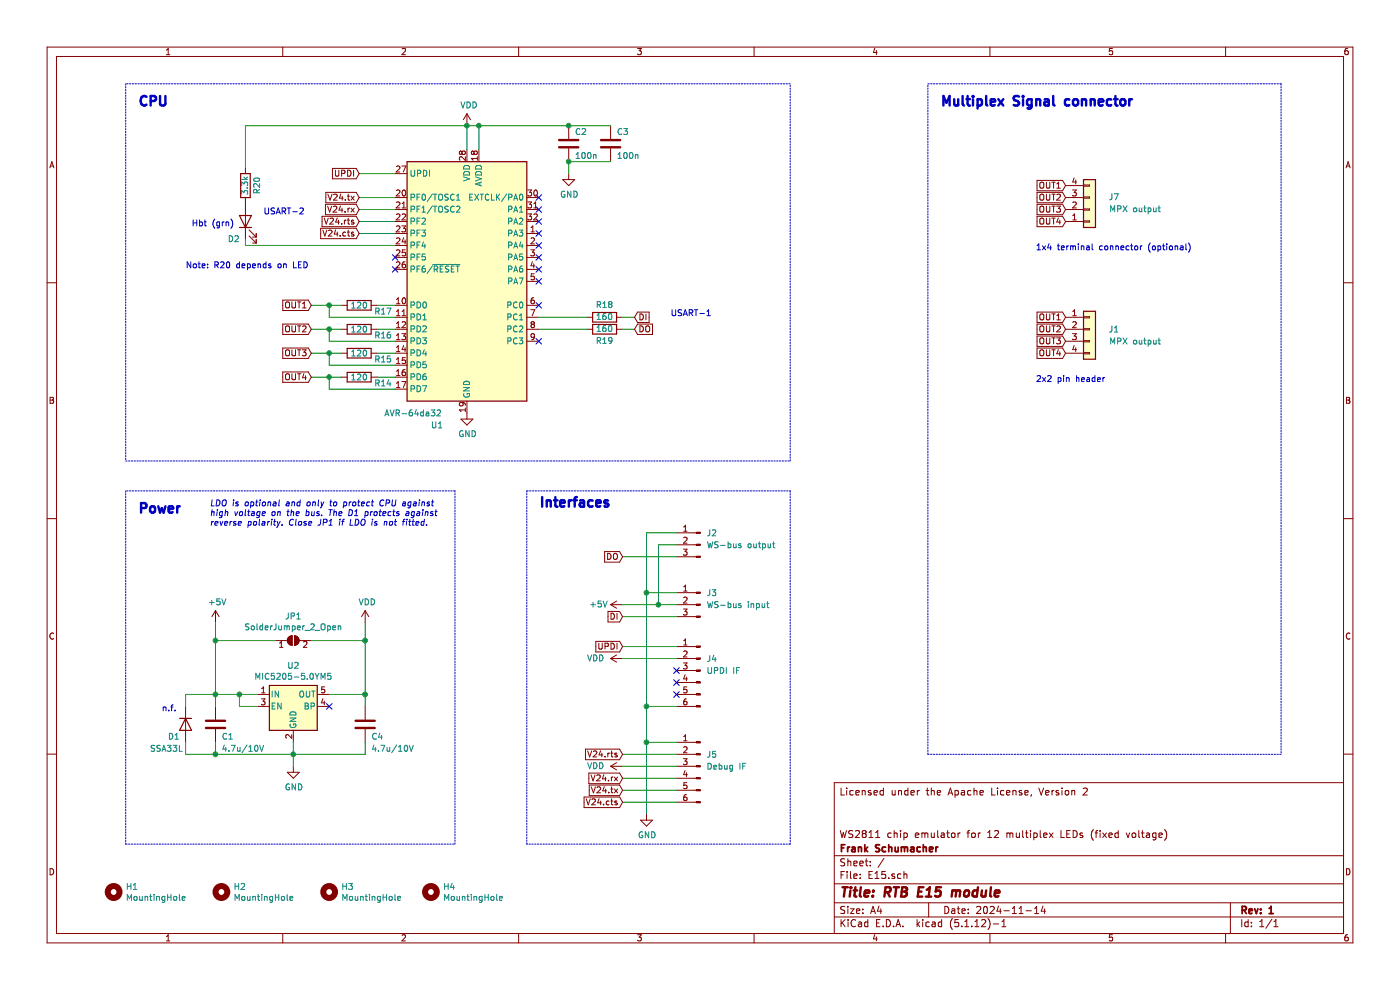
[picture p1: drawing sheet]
EESchema Schematic File Version 4
EELAYER 30 0
EELAYER END
$Descr A4 11693 8268
encoding utf-8
Sheet 1 1
Title "RTB E15 module"
Date "2024-11-14"
Rev "1"
Comp "Frank Schumacher"
Comment1 "WS2811 chip emulator for 12 multiplex LEDs (fixed voltage)"
Comment2 ""
Comment3 ""
Comment4 "Licensed under the Apache License, Version 2"
$EndDescr
$Comp
L MCU_Microchip_ATmega:ATmega4808-M U1
U 1 1
P 3900 2350
F 0 "U1" H 3650 1150 50  0000 C CNN
F 1 "AVR-64da32" H 3450 1250 50  0000 C CNN
F 2 "Package_DFN_QFN:QFN-32-1EP_5x5mm_P0.5mm_EP3.1x3.1mm" H 3900 2350 50  0001 C CIN
F 3 "http://ww1.microchip.com/downloads/en/DeviceDoc/40002017A.pdf" H 3900 2350 50  0001 C CNN
	1    3900 2350
	1    0    0    -1  
$EndComp
Wire Wire Line
	3300 1450 3000 1450
Text GLabel 3000 1450 0    50   Input ~ 0
UPDI
Wire Wire Line
	3900 1250 3900 1050
Wire Wire Line
	4000 1050 4000 1250
Text GLabel 8900 1850 0    50   Input ~ 0
OUT4
Text GLabel 8900 1750 0    50   Input ~ 0
OUT3
Text GLabel 8900 1650 0    50   Input ~ 0
OUT2
Text GLabel 8900 1550 0    50   Input ~ 0
OUT1
Text GLabel 2600 2550 0    50   Input ~ 0
OUT1
Text GLabel 2600 2750 0    50   Input ~ 0
OUT2
Text GLabel 2600 2950 0    50   Input ~ 0
OUT3
Text GLabel 2600 3150 0    50   Input ~ 0
OUT4
Wire Wire Line
	3300 1650 3000 1650
Wire Wire Line
	3000 1750 3300 1750
Wire Wire Line
	3000 1950 3300 1950
Text GLabel 3000 1650 0    50   Input ~ 0
V24.tx
Text GLabel 3000 1750 0    50   Input ~ 0
V24.rx
Text GLabel 3000 1950 0    50   Input ~ 0
V24.cts
$Comp
L Device:C C2
U 1 1
P 4750 1200
F 0 "C2" H 4800 1300 50  0000 L CNN
F 1 "100n" H 4800 1100 50  0000 L CNN
F 2 "Capacitor_SMD:C_0603_1608Metric" H 4788 1050 50  0001 C CNN
F 3 "~" H 4750 1200 50  0001 C CNN
	1    4750 1200
	1    0    0    -1  
$EndComp
Connection ~ 4000 1050
Wire Wire Line
	4000 1050 4750 1050
$Comp
L Device:C C3
U 1 1
P 5100 1200
F 0 "C3" H 5150 1300 50  0000 L CNN
F 1 "100n" H 5150 1100 50  0000 L CNN
F 2 "Capacitor_SMD:C_0603_1608Metric" H 5138 1050 50  0001 C CNN
F 3 "~" H 5100 1200 50  0001 C CNN
	1    5100 1200
	1    0    0    -1  
$EndComp
Wire Wire Line
	4750 1050 5100 1050
Connection ~ 4750 1050
Wire Wire Line
	4750 1350 5100 1350
$Comp
L power:GND #PWR0107
U 1 1
P 4750 1450
F 0 "#PWR0107" H 4750 1200 50  0001 C CNN
F 1 "GND" H 4755 1277 50  0000 C CNN
F 2 "" H 4750 1450 50  0001 C CNN
F 3 "" H 4750 1450 50  0001 C CNN
	1    4750 1450
	1    0    0    -1  
$EndComp
Connection ~ 4750 1350
$Comp
L Device:LED D2
U 1 1
P 2050 1850
F 0 "D2" V 1900 2000 50  0000 R CNN
F 1 "HBT(green)" V 2000 2300 50  0001 R CNN
F 2 "LED_SMD:LED_0603_1608Metric" H 2050 1850 50  0001 C CNN
F 3 "~" H 2050 1850 50  0001 C CNN
	1    2050 1850
	0    -1   -1   0   
$EndComp
Wire Wire Line
	2050 2000 2050 2050
Wire Wire Line
	2050 2050 3300 2050
$Comp
L Device:R R20
U 1 1
P 2050 1550
F 0 "R20" V 1950 1550 50  0000 C CNN
F 1 "3.3k" V 2050 1550 50  0000 C CNN
F 2 "Resistor_SMD:R_0603_1608Metric" V 1980 1550 50  0001 C CNN
F 3 "~" H 2050 1550 50  0001 C CNN
	1    2050 1550
	-1   0    0    1   
$EndComp
Wire Wire Line
	2050 1050 3900 1050
Connection ~ 3900 1050
$Comp
L power:GND #PWR0108
U 1 1
P 3900 3450
F 0 "#PWR0108" H 3900 3200 50  0001 C CNN
F 1 "GND" H 3905 3277 50  0000 C CNN
F 2 "" H 3900 3450 50  0001 C CNN
F 3 "" H 3900 3450 50  0001 C CNN
	1    3900 3450
	1    0    0    -1  
$EndComp
$Comp
L Connector_Generic:Conn_01x04 J7
U 1 1
P 9100 1750
F 0 "J7" H 9350 1650 50  0000 R CNN
F 1 "MPX output" H 9700 1750 50  0000 R CNN
F 2 "RTB_parts:1725672" H 9100 1750 50  0001 C CNN
F 3 "~" H 9100 1750 50  0001 C CNN
	1    9100 1750
	1    0    0    1   
$EndComp
Wire Wire Line
	4500 2650 4900 2650
$Comp
L power:VDD #PWR0103
U 1 1
P 3900 1050
F 0 "#PWR0103" H 3900 900 50  0001 C CNN
F 1 "VDD" H 3917 1223 50  0000 C CNN
F 2 "" H 3900 1050 50  0001 C CNN
F 3 "" H 3900 1050 50  0001 C CNN
	1    3900 1050
	1    0    0    -1  
$EndComp
Wire Wire Line
	3900 1050 4000 1050
$Comp
L Device:R R18
U 1 1
P 5050 2650
F 0 "R18" V 5150 2650 50  0000 C CNN
F 1 "160" V 5050 2650 50  0000 C CNN
F 2 "Resistor_SMD:R_0603_1608Metric" V 4980 2650 50  0001 C CNN
F 3 "~" H 5050 2650 50  0001 C CNN
	1    5050 2650
	0    -1   -1   0   
$EndComp
Text GLabel 5300 2650 2    50   Input ~ 0
DI
$Comp
L Device:R R19
U 1 1
P 5050 2750
F 0 "R19" V 4950 2750 50  0000 C CNN
F 1 "160" V 5050 2750 50  0000 C CNN
F 2 "Resistor_SMD:R_0603_1608Metric" V 4980 2750 50  0001 C CNN
F 3 "~" H 5050 2750 50  0001 C CNN
	1    5050 2750
	0    -1   -1   0   
$EndComp
Text GLabel 5300 2750 2    50   Input ~ 0
DO
Text GLabel 3000 1850 0    50   Input ~ 0
V24.rts
Wire Wire Line
	3300 1850 3000 1850
Text Notes 5600 2650 0    50   ~ 0
USART-1
Text Notes 2200 1800 0    50   ~ 0
USART-2
Wire Notes Line
	7750 700  10700 700 
Wire Notes Line
	10700 700  10700 6300
Wire Notes Line
	10700 6300 7750 6300
Wire Notes Line
	7750 6300 7750 700 
Connection ~ 5500 5050
Wire Wire Line
	5500 5050 5200 5050
Connection ~ 5400 5900
Connection ~ 5400 4950
Wire Wire Line
	5400 4950 5400 5900
$Comp
L power:+5V #PWR0118
U 1 1
P 1800 5200
F 0 "#PWR0118" H 1800 5050 50  0001 C CNN
F 1 "+5V" H 1815 5373 50  0000 C CNN
F 2 "" H 1800 5200 50  0001 C CNN
F 3 "" H 1800 5200 50  0001 C CNN
	1    1800 5200
	1    0    0    -1  
$EndComp
$Comp
L power:VDD #PWR0105
U 1 1
P 5200 6400
F 0 "#PWR0105" H 5200 6250 50  0001 C CNN
F 1 "VDD" V 5200 6550 50  0000 L CNN
F 2 "" H 5200 6400 50  0001 C CNN
F 3 "" H 5200 6400 50  0001 C CNN
	1    5200 6400
	0    -1   -1   0   
$EndComp
$Comp
L power:VDD #PWR0104
U 1 1
P 5200 5500
F 0 "#PWR0104" H 5200 5350 50  0001 C CNN
F 1 "VDD" V 5200 5650 50  0000 L CNN
F 2 "" H 5200 5500 50  0001 C CNN
F 3 "" H 5200 5500 50  0001 C CNN
	1    5200 5500
	0    -1   -1   0   
$EndComp
$Comp
L power:VDD #PWR0102
U 1 1
P 3050 5200
F 0 "#PWR0102" H 3050 5050 50  0001 C CNN
F 1 "VDD" H 3067 5373 50  0000 C CNN
F 2 "" H 3050 5200 50  0001 C CNN
F 3 "" H 3050 5200 50  0001 C CNN
	1    3050 5200
	1    0    0    -1  
$EndComp
Wire Wire Line
	5200 5150 5650 5150
Text GLabel 5200 4650 0    50   Input ~ 0
DO
Wire Wire Line
	5650 4650 5200 4650
Wire Wire Line
	5400 4450 5400 4950
Text GLabel 5200 6700 0    50   Input ~ 0
V24.cts
$Comp
L power:GND #PWR0101
U 1 1
P 5400 6800
F 0 "#PWR0101" H 5400 6550 50  0001 C CNN
F 1 "GND" H 5405 6627 50  0000 C CNN
F 2 "" H 5400 6800 50  0001 C CNN
F 3 "" H 5400 6800 50  0001 C CNN
	1    5400 6800
	1    0    0    -1  
$EndComp
Wire Wire Line
	5400 6200 5400 6800
Wire Wire Line
	5650 6700 5200 6700
Wire Wire Line
	5400 5900 5400 6200
$Comp
L Connector:Conn_01x03_Male J2
U 1 1
P 5850 4550
F 0 "J2" H 5800 4650 50  0000 R CNN
F 1 "WS-bus output" H 5800 4550 50  0000 R CNN
F 2 "Connector_PinHeader_2.54mm:PinHeader_1x03_P2.54mm_Vertical" H 5850 4550 50  0001 C CNN
F 3 "~" H 5850 4550 50  0001 C CNN
	1    5850 4550
	-1   0    0    -1  
$EndComp
$Comp
L Connector:Conn_01x03_Male J3
U 1 1
P 5850 5050
F 0 "J3" H 5800 5150 50  0000 R CNN
F 1 "WS-bus input" H 5800 5050 50  0000 R CNN
F 2 "Connector_PinHeader_2.54mm:PinHeader_1x03_P2.54mm_Vertical" H 5850 5050 50  0001 C CNN
F 3 "~" H 5850 5050 50  0001 C CNN
	1    5850 5050
	-1   0    0    -1  
$EndComp
Wire Wire Line
	5650 6300 5200 6300
Wire Wire Line
	5650 6500 5200 6500
Wire Wire Line
	5200 6600 5650 6600
Text GLabel 5200 6500 0    50   Input ~ 0
V24.rx
Text GLabel 5200 6600 0    50   Input ~ 0
V24.tx
Text GLabel 5200 6300 0    50   Input ~ 0
V24.rts
Wire Wire Line
	5650 6400 5200 6400
Connection ~ 5400 6200
Wire Wire Line
	5650 6200 5400 6200
$Comp
L Connector:Conn_01x06_Male J5
U 1 1
P 5850 6400
F 0 "J5" H 5800 6500 50  0000 R CNN
F 1 "Debug IF" H 5800 6400 50  0000 R CNN
F 2 "Connector_PinHeader_2.54mm:PinHeader_1x06_P2.54mm_Vertical" H 5850 6400 50  0001 C CNN
F 3 "~" H 5850 6400 50  0001 C CNN
	1    5850 6400
	-1   0    0    -1  
$EndComp
Wire Wire Line
	5650 5500 5200 5500
Text GLabel 5200 5150 0    50   Input ~ 0
DI
Wire Wire Line
	5500 5050 5650 5050
Wire Wire Line
	5500 4550 5500 5050
Wire Wire Line
	5650 4550 5500 4550
Wire Wire Line
	5650 5900 5400 5900
Wire Wire Line
	5650 4950 5400 4950
Wire Wire Line
	5650 4450 5400 4450
Wire Wire Line
	5200 5400 5650 5400
Text GLabel 5200 5400 0    50   Input ~ 0
UPDI
$Comp
L Connector:Conn_01x06_Male J4
U 1 1
P 5850 5600
F 0 "J4" H 5800 5700 50  0000 R CNN
F 1 "UPDI IF" H 5800 5600 50  0000 R CNN
F 2 "Connector_PinHeader_1.27mm:PinHeader_2x03_P1.27mm_Vertical" H 5850 5600 50  0001 C CNN
F 3 "~" H 5850 5600 50  0001 C CNN
	1    5850 5600
	-1   0    0    -1  
$EndComp
$Comp
L Mechanical:MountingHole H4
U 1 1
P 3600 7450
F 0 "H4" H 3700 7496 50  0000 L CNN
F 1 "MountingHole" H 3700 7405 50  0000 L CNN
F 2 "MountingHole:MountingHole_3.2mm_M3_DIN965" H 3600 7450 50  0001 C CNN
F 3 "~" H 3600 7450 50  0001 C CNN
	1    3600 7450
	1    0    0    -1  
$EndComp
$Comp
L Mechanical:MountingHole H3
U 1 1
P 2750 7450
F 0 "H3" H 2850 7496 50  0000 L CNN
F 1 "MountingHole" H 2850 7405 50  0000 L CNN
F 2 "MountingHole:MountingHole_3.2mm_M3_DIN965" H 2750 7450 50  0001 C CNN
F 3 "~" H 2750 7450 50  0001 C CNN
	1    2750 7450
	1    0    0    -1  
$EndComp
$Comp
L Mechanical:MountingHole H2
U 1 1
P 1850 7450
F 0 "H2" H 1950 7496 50  0000 L CNN
F 1 "MountingHole" H 1950 7405 50  0000 L CNN
F 2 "MountingHole:MountingHole_3.2mm_M3_DIN965" H 1850 7450 50  0001 C CNN
F 3 "~" H 1850 7450 50  0001 C CNN
	1    1850 7450
	1    0    0    -1  
$EndComp
$Comp
L Mechanical:MountingHole H1
U 1 1
P 950 7450
F 0 "H1" H 1050 7496 50  0000 L CNN
F 1 "MountingHole" H 1050 7405 50  0000 L CNN
F 2 "MountingHole:MountingHole_3.2mm_M3_DIN965" H 950 7450 50  0001 C CNN
F 3 "~" H 950 7450 50  0001 C CNN
	1    950  7450
	1    0    0    -1  
$EndComp
$Comp
L power:+5V #PWR0113
U 1 1
P 5200 5050
F 0 "#PWR0113" H 5200 4900 50  0001 C CNN
F 1 "+5V" V 5200 5250 50  0000 C CNN
F 2 "" H 5200 5050 50  0001 C CNN
F 3 "" H 5200 5050 50  0001 C CNN
	1    5200 5050
	0    -1   -1   0   
$EndComp
NoConn ~ 5650 5600
NoConn ~ 5650 5700
NoConn ~ 5650 5800
Wire Notes Line
	4400 4100 6600 4100
Wire Notes Line
	6600 4100 6600 7050
Wire Notes Line
	6600 7050 4400 7050
Wire Notes Line
	4400 7050 4400 4100
Wire Notes Line
	3800 4100 1050 4100
Wire Notes Line
	1050 4100 1050 7050
Wire Notes Line
	1050 7050 3800 7050
Wire Notes Line
	3800 7050 3800 4100
Text Notes 1150 4300 0    79   ~ 16
Power
Text Notes 4500 4250 0    79   ~ 16
Interfaces
Wire Notes Line
	1050 3850 6600 3850
Wire Notes Line
	6600 3850 6600 700 
Wire Notes Line
	6600 700  1050 700 
Wire Notes Line
	1050 700  1050 3850
Text Notes 1150 900  0    79   ~ 16
CPU
Text Notes 7850 900  0    79   ~ 16
Multiplex Signal connector
NoConn ~ 3300 2250
Wire Wire Line
	2050 1050 2050 1400
NoConn ~ 3300 2150
$Comp
L power:GND #PWR0106
U 1 1
P 2450 6400
F 0 "#PWR0106" H 2450 6150 50  0001 C CNN
F 1 "GND" H 2455 6227 50  0000 C CNN
F 2 "" H 2450 6400 50  0001 C CNN
F 3 "" H 2450 6400 50  0001 C CNN
	1    2450 6400
	1    0    0    -1  
$EndComp
$Comp
L Device:C C1
U 1 1
P 1800 6050
F 0 "C1" H 1850 5950 50  0000 L CNN
F 1 "4.7u/10V" H 1850 5850 50  0000 L CNN
F 2 "Capacitor_SMD:C_0805_2012Metric" H 1838 5900 50  0001 C CNN
F 3 "~" H 1800 6050 50  0001 C CNN
	1    1800 6050
	1    0    0    -1  
$EndComp
Wire Wire Line
	4500 2750 4900 2750
NoConn ~ 4500 2850
NoConn ~ 4500 2550
NoConn ~ 4500 2350
NoConn ~ 4500 2250
NoConn ~ 4500 2150
NoConn ~ 4500 2050
NoConn ~ 4500 1950
NoConn ~ 4500 1850
NoConn ~ 4500 1750
NoConn ~ 4500 1650
Text GLabel 8900 2950 0    50   Input ~ 0
OUT4
Text GLabel 8900 2850 0    50   Input ~ 0
OUT3
Text GLabel 8900 2750 0    50   Input ~ 0
OUT2
Text GLabel 8900 2650 0    50   Input ~ 0
OUT1
$Comp
L Connector_Generic:Conn_01x04 J1
U 1 1
P 9100 2750
F 0 "J1" H 9350 2750 50  0000 R CNN
F 1 "MPX output" H 9700 2650 50  0000 R CNN
F 2 "Connector_PinHeader_2.00mm:PinHeader_2x02_P2.00mm_Vertical" H 9100 2750 50  0001 C CNN
F 3 "~" H 9100 2750 50  0001 C CNN
	1    9100 2750
	1    0    0    -1  
$EndComp
$Comp
L Regulator_Linear:MIC5205-5.0YM5 U2
U 1 1
P 2450 5900
F 0 "U2" H 2450 6242 50  0000 C CNN
F 1 "MIC5205-5.0YM5" H 2450 6151 50  0000 C CNN
F 2 "Package_TO_SOT_SMD:SOT-23-5" H 2450 6225 50  0001 C CNN
F 3 "http://ww1.microchip.com/downloads/en/DeviceDoc/20005785A.pdf" H 2450 5900 50  0001 C CNN
	1    2450 5900
	1    0    0    -1  
$EndComp
Wire Wire Line
	2150 5800 2000 5800
Wire Wire Line
	1800 5800 1800 5900
Wire Wire Line
	1800 6200 1800 6300
Wire Wire Line
	1800 6300 2450 6300
Wire Wire Line
	2450 6200 2450 6300
Connection ~ 2450 6300
Wire Wire Line
	2450 6300 3050 6300
Wire Wire Line
	2750 5800 3050 5800
Wire Wire Line
	3050 5800 3050 5900
Wire Wire Line
	3050 6200 3050 6300
Connection ~ 1800 5800
Wire Wire Line
	2150 5900 2000 5900
Wire Wire Line
	2000 5900 2000 5800
Connection ~ 2000 5800
Wire Wire Line
	2000 5800 1800 5800
$Comp
L Jumper:SolderJumper_2_Open JP1
U 1 1
P 2450 5350
F 0 "JP1" H 2450 5555 50  0000 C CNN
F 1 "SolderJumper_2_Open" H 2450 5464 50  0000 C CNN
F 2 "Jumper:SolderJumper-2_P1.3mm_Open_RoundedPad1.0x1.5mm" H 2450 5350 50  0001 C CNN
F 3 "~" H 2450 5350 50  0001 C CNN
	1    2450 5350
	1    0    0    -1  
$EndComp
Wire Wire Line
	1800 5200 1800 5350
Wire Wire Line
	3050 5200 3050 5350
Connection ~ 3050 5800
Wire Wire Line
	2600 5350 3050 5350
Connection ~ 3050 5350
Wire Wire Line
	3050 5350 3050 5800
Wire Wire Line
	2300 5350 1800 5350
Connection ~ 1800 5350
Wire Wire Line
	1800 5350 1800 5800
NoConn ~ 2750 5900
Text Notes 1600 1900 0    50   ~ 0
Hbt (grn)
Wire Wire Line
	3300 3150 3150 3150
$Comp
L Device:R R14
U 1 1
P 3000 3150
F 0 "R14" V 3050 3350 50  0000 C CNN
F 1 "120" V 3000 3150 50  0000 C CNN
F 2 "Resistor_SMD:R_0603_1608Metric" V 2930 3150 50  0001 C CNN
F 3 "~" H 3000 3150 50  0001 C CNN
	1    3000 3150
	0    1    1    0   
$EndComp
Wire Wire Line
	3300 2950 3150 2950
$Comp
L Device:R R15
U 1 1
P 3000 2950
F 0 "R15" V 3050 3150 50  0000 C CNN
F 1 "120" V 3000 2950 50  0000 C CNN
F 2 "Resistor_SMD:R_0603_1608Metric" V 2930 2950 50  0001 C CNN
F 3 "~" H 3000 2950 50  0001 C CNN
	1    3000 2950
	0    1    1    0   
$EndComp
Wire Wire Line
	3300 2750 3150 2750
$Comp
L Device:R R16
U 1 1
P 3000 2750
F 0 "R16" V 3050 2950 50  0000 C CNN
F 1 "120" V 3000 2750 50  0000 C CNN
F 2 "Resistor_SMD:R_0603_1608Metric" V 2930 2750 50  0001 C CNN
F 3 "~" H 3000 2750 50  0001 C CNN
	1    3000 2750
	0    1    1    0   
$EndComp
Wire Wire Line
	3150 2550 3300 2550
$Comp
L Device:R R17
U 1 1
P 3000 2550
F 0 "R17" V 3050 2750 50  0000 C CNN
F 1 "120" V 3000 2550 50  0000 C CNN
F 2 "Resistor_SMD:R_0603_1608Metric" V 2930 2550 50  0001 C CNN
F 3 "~" H 3000 2550 50  0001 C CNN
	1    3000 2550
	0    1    1    0   
$EndComp
Wire Wire Line
	2600 2550 2750 2550
Wire Wire Line
	2600 2750 2750 2750
Wire Wire Line
	2600 2950 2750 2950
Wire Wire Line
	2600 3150 2750 3150
Wire Wire Line
	2750 2550 2750 2650
Wire Wire Line
	2750 2650 3300 2650
Connection ~ 2750 2550
Wire Wire Line
	2750 2550 2850 2550
Wire Wire Line
	2750 2750 2750 2850
Wire Wire Line
	2750 2850 3300 2850
Connection ~ 2750 2750
Wire Wire Line
	2750 2750 2850 2750
Wire Wire Line
	2750 2950 2750 3050
Wire Wire Line
	2750 3050 3300 3050
Connection ~ 2750 2950
Wire Wire Line
	2750 2950 2850 2950
Wire Wire Line
	2750 3150 2750 3250
Wire Wire Line
	2750 3250 3300 3250
Connection ~ 2750 3150
Wire Wire Line
	2750 3150 2850 3150
$Comp
L Diode:1N4001 D1
U 1 1
P 1550 6050
F 0 "D1" V 1650 5900 50  0000 L CNN
F 1 "SSA33L" V 1750 5750 50  0000 L CNN
F 2 "Diode_SMD:D_SMA" H 1550 5875 50  0001 C CNN
F 3 "http://www.vishay.com/docs/88503/1n4001.pdf" H 1550 6050 50  0001 C CNN
	1    1550 6050
	0    1    1    0   
$EndComp
Wire Wire Line
	1800 6300 1550 6300
Wire Wire Line
	1550 6300 1550 6200
Connection ~ 1800 6300
Wire Wire Line
	1550 5900 1550 5800
Wire Wire Line
	1550 5800 1800 5800
Text Notes 1350 5950 0    50   ~ 0
n.f.
Wire Wire Line
	2450 6300 2450 6400
Wire Wire Line
	4750 1350 4750 1450
$Comp
L Device:C C4
U 1 1
P 3050 6050
F 0 "C4" H 3100 5950 50  0000 L CNN
F 1 "4.7u/10V" H 3100 5850 50  0000 L CNN
F 2 "Capacitor_SMD:C_0805_2012Metric" H 3088 5900 50  0001 C CNN
F 3 "~" H 3050 6050 50  0001 C CNN
	1    3050 6050
	1    0    0    -1  
$EndComp
Text Notes 1750 4400 0    50   Italic 0
LDO is optional and only to protect CPU against\nhigh voltage on the bus. The D1 protects against\nreverse polarity. Close JP1 if LDO is not fitted.
Text Notes 8650 3200 0    50   ~ 0
2x2 pin header
Text Notes 8650 2100 0    50   ~ 0
1x4 terminal connector (optional)
Text Notes 1550 2250 0    50   ~ 0
Note: R20 depends on LED
Wire Wire Line
	5200 2650 5300 2650
Wire Wire Line
	5200 2750 5300 2750
$EndSCHEMATC
